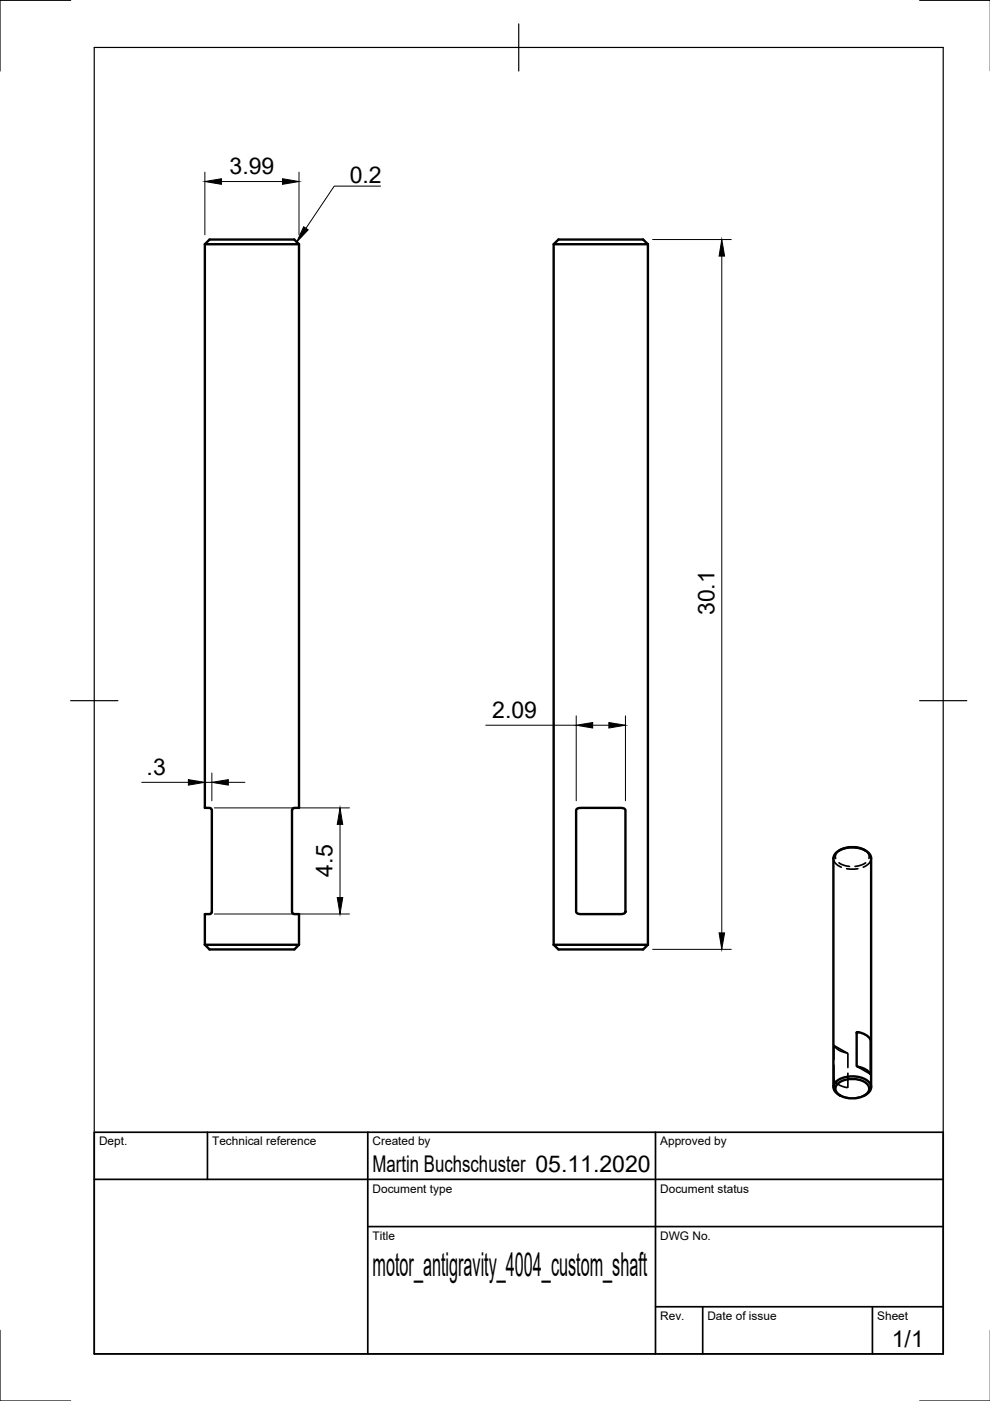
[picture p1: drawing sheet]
<svg xmlns="http://www.w3.org/2000/svg" width="210mm" height="297mm" viewBox="0 0 210 297" stroke-linecap="round" stroke-linejoin="round" font-family="sans-serif">
<!-- layer: Sichtbar -->
<g fill="none" stroke="#000" stroke-width=".51">
<path d="M43.4 51.8l1-1h18l1 1M43.4 51.8h20M43.4 51.8v119.5h1.2l.3 .4v21.7l-.3 .4h-1.2v6.5M63.4 51.8v119.5h-1.1l-.4 .4v21.7l.4 .4h1.1v6.5M117.4 51.8h20M137.4 51.8l-1-1h-18l-1 1v148.5M137.4 51.8v148.5M122.3 171.5l.8-.2h8.6l.6 .1 .3 .3v21.7a.62 .62 0 0 1-.8 .4h-8.9a.66 .66 0 0 1-.7-.5v-21.5zM178.2 180.2l-.3 .1M178.2 180.2a5.6 5.6 0 0 1 5 0M183.2 180.2l.3 .1M43.4 200.3h20"/>
<path d="M43.4 200.3l1 1h18l1-1M117.4 200.3h20M117.4 200.3l1 1h18l1-1M176.7 230.5v-48.5a2.7 2.7 0 0 1 2.5-2.1 5.4 5.4 0 0 1 5.2 1.2l.3 .9v48.5M177.7 229.7a5.3 5.3 0 0 1 6.1 0 1.48 1.48 0 0 1-.6 2.6 5 5 0 0 1-5.9-.8 1.34 1.34 0 0 1 .4-1.8zM177.9 232.1l.3 .2M177.9 232.1a1.72 1.72 0 0 1-1.2-1.6 1.72 1.72 0 0 1 1.2-1.6 6 6 0 0 1 6.2 .4 1.65 1.65 0 0 1-.6 2.8M183.5 232.1l-.3 .2M184.5 220.3l.1 .3-.1 7.1a2.91 2.91 0 0 0-2.5-1.5M184.5 220.3a3.1 3.1 0 0 0-2.7-1.5l-.2 .1v7.1l.4 .2"/>
</g>
<!-- layer: Verdeckt -->
<g fill="none" stroke="#000" stroke-width=".36">
<path d="M176.7 182l.4 1 1.3 .9M177.9 182.9l1 .5 1.2 .3M178.2 180.2l-.9 .8-.2 .6 .1 .4M179.5 184.2h2.4M183.2 180.2l.9 .8 .2 .6-.1 .4M183.5 182.9l-1 .5-1.2 .3M184.7 182l-.4 1-1.3 .9M176.8 225.8v3.2a3.3 3.3 0 0 0 2.7 1.6l.3-.1v-3M176.8 224.6v-2.9a3.7 3.7 0 0 0 2.8 1.6l.2 .1v2.9M176.8 221.7l2.9 1.6M177.9 232.1l1.4 .6 .8 .1M181.7 226.1l2.9 1.6"/>
<path d="M183.5 232.1l-1.4 .6-.8 .1"/>
</g>
<!-- layer: TitleBlock -->
<path d="M20 240.1h180v46.9h-180zM20 250h180M44 240.1v9.9M78 240.1v46.9M139 240.1v46.9M78 260.1h122M139 277.1h61M149 277.1v9.9M185 277.1v9.9" fill="none" stroke="#000" stroke-width=".36"/>
<!-- layer: Dimensions -->
<g fill="none" stroke="#000" stroke-width=".21">
<path d="M43.4 36.5v13.3M46.9 38.5h13M63.4 36.5v13.3M138.4 50.8h16.6M153 54.3v143.5M103 153.8h19.2M122.2 151.8v18M125.7 153.8h3.4M132.6 151.8v18M30 165.9h9.9M43.4 163.9v5.4M43.4 165.9h1.5"/>
<path d="M44.9 163.9v5.9M45.4 171.3h28.7M48.4 165.9h3.5M72.1 174.8v15.5M45.4 193.8h28.7M138.4 201.3h16.6"/>
</g>
<path d="M43.4 38.5l3.5-.6v1.2zM59.9 37.9l3.5 .6-3.5 .6zM153 50.8l.6 3.5h-1.1zM122.2 153.8l3.5-.6v1.2zM129.1 153.2l3.5 .6-3.5 .6zM39.9 165.3l3.5 .6-3.5 .6zM44.9 165.9l3.5-.6v1.2zM72.1 171.3l.6 3.5h-1.2zM71.5 190.3h1.2l-.6 3.5zM152.5 197.8h1.1l-.6 3.5z" fill="#000" stroke="#000" stroke-width=".21"/>
<!-- layer: Border -->
<path d="M15 .1h-15v15M20 10.1h180v276.9h-180zM110 5.1v10M195 .1h15M15 148.6h10M195 148.6h10M0 282.1v14.9h15M195 297h15" fill="none" stroke="#000" stroke-width=".25"/>
<!-- layer: Annotations -->
<path d="M64.4 48.1l.9 .6-2.4 2.6z" fill="#000" stroke="#000" stroke-width=".21"/>
<path d="M80.7 39.5h-9.8l-6 8.9" fill="none" stroke="#000" stroke-width=".21"/>
<text font-size="7" x="79" y="270.6">motor_antigravity_4004_custom_shaft</text>
<g font-size="4.9">
<text x="48.7" y="36.9">3.99</text>
<text x="74.1" y="38.8">0.2</text>
<text x="151.5" y="130.5" transform="rotate(-90 151.5 130.5)">30.1</text>
<text x="104.4" y="152.2">2.09</text>
<text x="31.1" y="164.3">.3</text>
<text x="70.5" y="185.9" transform="rotate(-90 70.5 185.9)">4.5</text>
<text x="79" y="248.5">Martin Buchschuster 05.11.2020</text>
<text x="189.1" y="285.7">1/1</text>
</g>
<g font-size="2.5">
<text x="21" y="242.9">Dept.</text>
<text x="45" y="242.9">Technical reference</text>
<text x="79" y="242.9">Created by</text>
<text x="140" y="242.9">Approved by</text>
<text x="79" y="252.8">Document type</text>
<text x="140" y="252.8">Document status</text>
<text x="79" y="262.9">Title</text>
<text x="140" y="262.9">DWG No.</text>
<text x="140" y="279.9">Rev.</text>
<text x="150" y="279.9">Date of issue</text>
<text x="186" y="279.9">Sheet</text>
</g>
</svg>
